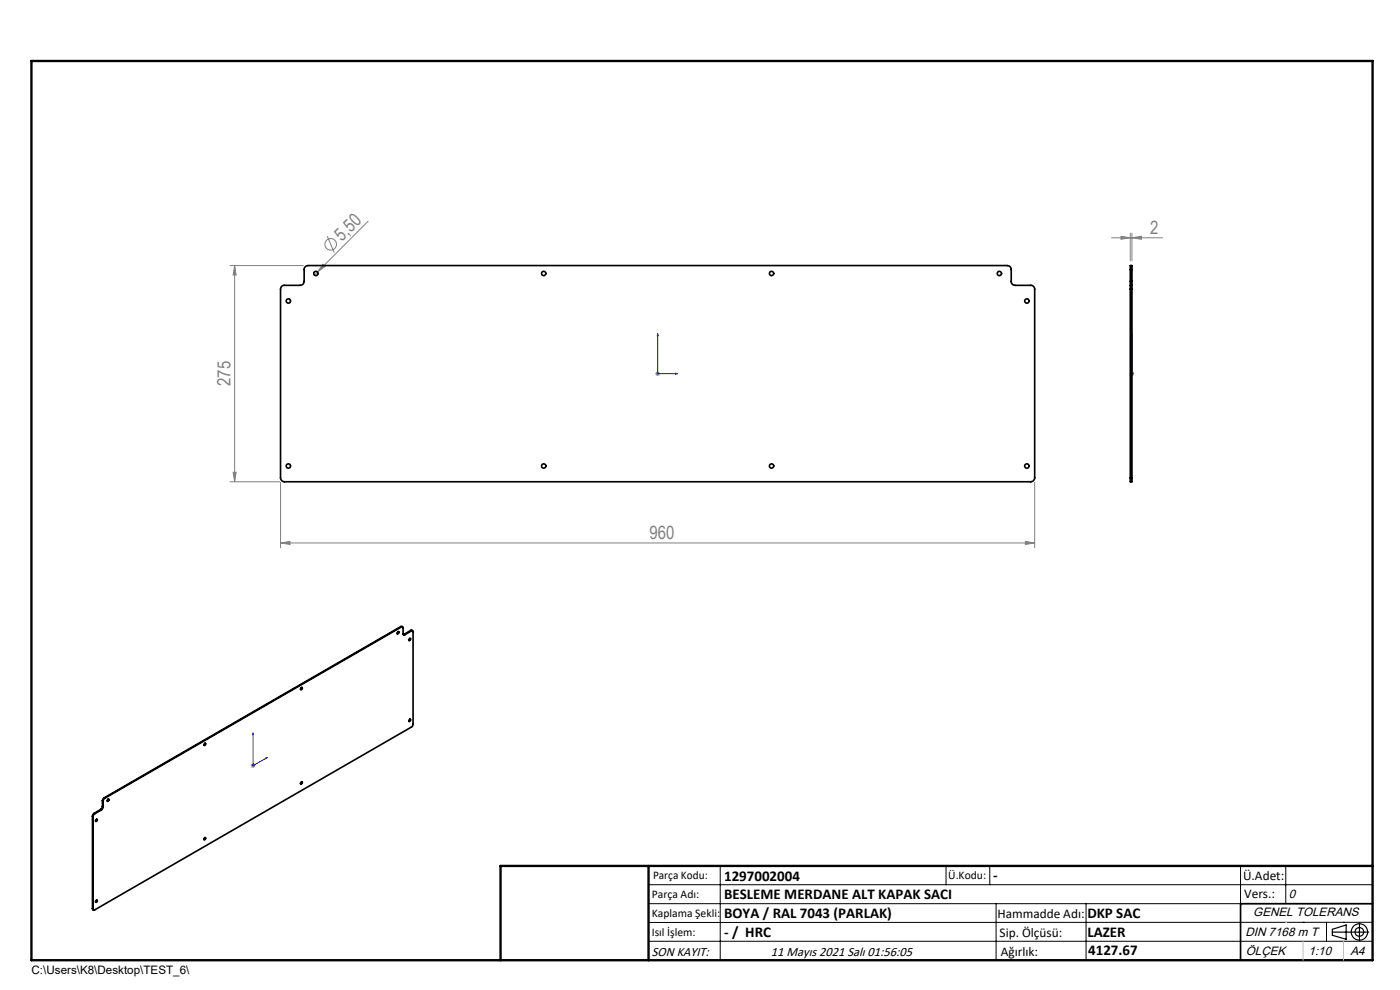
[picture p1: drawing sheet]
<svg xmlns="http://www.w3.org/2000/svg" width="297mm" height="210mm" viewBox="0 0 297 210" stroke-linecap="round" stroke-linejoin="round" font-family="sans-serif">
<g fill="none" stroke="#808080" stroke-width=".21">
<path d="M48.8 56.3h15.5M49.8 56.3v45.9M49.8 56.3l.3 2h-.6zM67.3 57.7l-.6 .6M68.5 56l.5 .5-1.7 1.2zM69.4 50.1l1.5 3.5M78.1 46.9l-10.8 10.8M235.8 50.4h10.8M237.8 50.1l2 .3-2 .4zM239.8 49.5v5.8M240.1 50.4l2-.3v.7zM240.1 49.5v5.8"/>
<path d="M139 79.3h1M139.2 78.9l.7 .7M139.5 78.8v1M139.9 78.9l-.7 .7M239.6 79.3h1M239.8 78.9l.7 .7M240.1 78.8v1M240.5 78.9l-.7 .7M48.8 102.2h10.5M49.5 100.2h.6l-.3 2zM59.5 115.2l2-.3v.6zM59.5 102.3v13.9"/>
<path d="M59.5 115.2h160M217.5 114.9l2 .3-2 .3zM219.5 102.3v13.9M53.2 162.4h1M53.3 162.1l.7 .7M53.7 161.9v1M54 162.1l-.7 .7"/>
<circle cx="70.1" cy="51.8" r="1.23"/>
</g>
<g fill="none" stroke="#000" stroke-width=".25">
<path d="M282.6 197.7h7.8M282.6 197.1l3-.9v3l-3-.8zM288.4 195.8v3.8M106.2 203.7h185"/>
<circle cx="288.4" cy="197.7" r="1.74"/>
<circle cx="288.4" cy="197.7" r=".93"/>
</g>
<path d="M139.5 70.8l.1 .4h-.2zM139.5 70.8v8.5h4.3M143.3 79.2l.5 .1-.5 .1zM240.1 79.2v.2zM240.1 70.8v.4v-.4M240.1 79.3h.1M240.1 70.8v8.5M53.7 155.5v6.9l3-1.7M53.7 155.5l.1 .3h-.2zM56.4 160.8l.3-.1-.3 .2z" fill="none" stroke="#00f" stroke-width=".21"/>
<g fill="none" stroke="#000" stroke-width=".21">
<path d="M137.6 187.7h153.6M137.6 191.7h153.6M137.6 199.7h153.6M152.8 183.7v20M200.7 183.7v4M210 183.7v4M211.3 191.7v12M230.4 191.7v12M263.2 183.7v20M272.8 183.7v8M276.4 195.6h.1M281.4 195.6v4.1"/>
<path d="M285 195.6h.1M291.2 195.6l-153.6 .1"/>
</g>
<path d="M291.2 191.7h-28v12" fill="none" stroke="#000" stroke-width=".35"/>
<path d="M6.7 12.9h284.5v190.8h-284.5zM137.6 183.7v20M291.2 183.7h-185v20" fill="none" stroke="#000" stroke-width=".5"/>
<path d="M276.4 199.7v4M285 199.7v4" fill="none" stroke="#c0c0c0" stroke-width=".21"/>
<path d="M272.8 195.6h.1" fill="none" stroke="#c0c0c0" stroke-width=".25"/>
<g fill="#00f">
<path d="M143.3 79.2l.5 .1-.5 .1zM139.5 70.8l.1 .4h-.2z"/>
<path d="M56.4 160.8l.3-.1-.3 .2zM53.7 155.5l.1 .3h-.2z"/>
<path d="M240.1 79.2v.2zM240.1 70.8v.4z"/>
</g>
<g fill="#808080">
<path d="M68.5 56l.5 .5-1.7 1.2z"/>
<path d="M59.5 115.2l2-.3v.6zM217.5 114.9l2 .3-2 .3zM237.8 50.1l2 .3-2 .4zM240.1 50.4l2-.3v.7z"/>
<path d="M49.8 56.3l.3 2h-.6zM49.5 100.2h.6l-.3 2z"/>
</g>
<g fill="none" stroke="#000" stroke-width=".35">
<path d="M239.8 59.7v.8M239.8 57.2v-.9h.3v.9M239.8 57.2v2.5M239.8 59.7h.3M239.8 57.2h.3M240.1 59.7v.8M240.1 57.2v2.5M59.8 60.7l.4-.2h3.5a.84 .84 0 0 0 .8-.8v-2.5a.84 .84 0 0 1 .8-.9h148.4a.84 .84 0 0 1 .8 .9v2.5a.79 .79 0 0 0 .8 .8h3.4a.78 .78 0 0 1 .8 .8v40a.84 .84 0 0 1-.8 .9h-158.4a.84 .84 0 0 1-.8-.9v-40.1zM239.8 60.5v.8M239.8 60.5h.3M239.8 61.3h.3M239.8 61.3v40"/>
<path d="M240.1 60.5v.8M240.1 61.3v40M239.8 101.3v.9h.3v-.9M239.8 101.3h.3M84.4 134h.1a.22 .22 0 0 1 .1 .3 .22 .22 0 0 1-.4 0zM84.5 134l-.3 .4M85 132.9l.4 .1M85 132.9l.2 .1M85 132.9l-62.9 36.4M85.2 133l.3 .1v1.4l.2 .2 .2-.1M85.2 133l-63 36.3M85.7 134.5l-.2 .1"/>
<path d="M85.7 134.5l.2 .1M87 135.4l-.3 .4M87.1 133.7l.4 .1M87.1 133.7l.2 .1M87.1 133.7l-1.4 .8M87.3 133.8h.2l.1 .1v19.8l-.3 .5-67.2 38.8-.2 .1-.1-.3M87.3 133.8l-1.4 .8M43.4 157.7h.1a.19 .19 0 0 1 .1 .3 .19 .19 0 0 1-.3 0zM43.5 157.6l-.2 .5M64 145.9l-.3 .3M64 145.8v.1M87 152.6l-.3 .4"/>
<path d="M87 152.6h.1M19.6 173.1l.2 .1M19.6 173.1v19.6M19.8 173.2v19.6M20 172.5l-.4 .4v.2M20 172.5l.1 .1M20.1 172.6l-.3 .6M20.5 173.8l-.2 .4M21.4 171.7l.1 .1M21.4 171.7l-1.4 .8M21.5 171.8l-1.4 .8M21.7 171.1l-.3 .6"/>
<path d="M21.7 169.9l.2 .1M21.7 171.1l.2 .1M21.7 169.9v1.2M21.9 171.2l-.4 .6M21.9 170v1.2M22.1 169.3l-.4 .6M22.1 169.3h.1M22.2 169.3l-.3 .7M22.9 169.6l.1-.1a.23 .23 0 0 1 .1 .3 .23 .23 0 0 1-.3 .1zM23 169.5l-.2 .4M43.4 177.7h.1a.19 .19 0 0 1 .1 .3 .19 .19 0 0 1-.3 0zM43.5 177.7l-.2 .4"/>
<path d="M63.8 166l.2-.2a.21 .21 0 0 1 .1 .4 .21 .21 0 0 1-.4-.1zM64 165.9l-.3 .3M64 165.8v.1M19.6 192.7l.3 .3M19.6 192.7l.2 .1M20.5 190.9l-.2 .4"/>
<circle cx="67" cy="58" r=".45"/>
<circle cx="115.4" cy="58" r=".46"/>
<circle cx="163.7" cy="58" r=".46"/>
<circle cx="212" cy="58" r=".46"/>
<circle cx="61.2" cy="63.9" r=".45"/>
<circle cx="217.8" cy="63.8" r=".45"/>
<circle cx="61.2" cy="98.9" r=".46"/>
<circle cx="115.4" cy="98.9" r=".46"/>
<circle cx="163.7" cy="98.9" r=".46"/>
<circle cx="217.8" cy="98.9" r=".46"/>
<circle cx="86.9" cy="135.7" r=".24"/>
<circle cx="63.9" cy="146.1" r=".25"/>
<circle cx="86.9" cy="152.8" r=".24"/>
<circle cx="20.5" cy="174.1" r=".23"/>
<circle cx="20.5" cy="191.2" r=".23"/>
</g>
<g font-size="3.9" fill="#808080">
<text x="72.5" y="51.3" transform="rotate(-45 72.5 51.3)">5,50</text>
<text x="244" y="49.6">2</text>
<text x="48.9" y="81.9" transform="rotate(-90 48.9 81.9)">275</text>
<text x="137.8" y="114.3">960</text>
</g>
<g font-size="3.2">
<text x="153.6" y="186.8">1297002004</text>
<text x="153.6" y="190.8">BESLEME MERDANE ALT KAPAK SACI</text>
<text x="210.7" y="186.6">-</text>
<text x="153.6" y="194.8">BOYA / RAL 7043 (PARLAK)</text>
<text x="230.7" y="194.8">DKP SAC</text>
<text x="153.6" y="198.8">- / HRC</text>
<text x="230.7" y="198.7">LAZER</text>
<text x="230.8" y="202.6">4127.67</text>
</g>
<g font-size="2.8">
<text x="263.7" y="186.7">Ü.Adet:</text>
<text x="263.9" y="190.5">Vers.:</text>
<text x="211.6" y="194.8">Hammadde Adı:</text>
<text x="138.3" y="202.8">SON KAYIT:</text>
<text x="163.6" y="202.8">11 Mayıs 2021 Salı 01:56:05</text>
<text x="212.1" y="198.7">Sip. Ölçüsü:</text>
<text x="212.3" y="202.7">Ağırlık:</text>
</g>
<g font-size="2.6">
<text x="273.4" y="190.4">0</text>
<text x="265.9" y="194.4">GENEL TOLERANS</text>
<text x="264.2" y="198.5">DIN 7168 m T</text>
<text x="264.3" y="202.6">ÖLÇEK</text>
<text x="277.6" y="202.6">1:10</text>
<text x="286.5" y="202.6">A4</text>
</g>
<g font-size="2.5">
<text x="138.3" y="190.5">Parça Adı:</text>
<text x="138.5" y="186.5">Parça Kodu:</text>
<text x="201.2" y="186.5">Ü.Kodu:</text>
<text x="138.3" y="194.5">Kaplama Şekli:</text>
<text x="138.3" y="198.6">Isıl İşlem:</text>
<text x="6.7" y="206.7">C:\Users\K8\Desktop\TEST_6\</text>
</g>
</svg>
